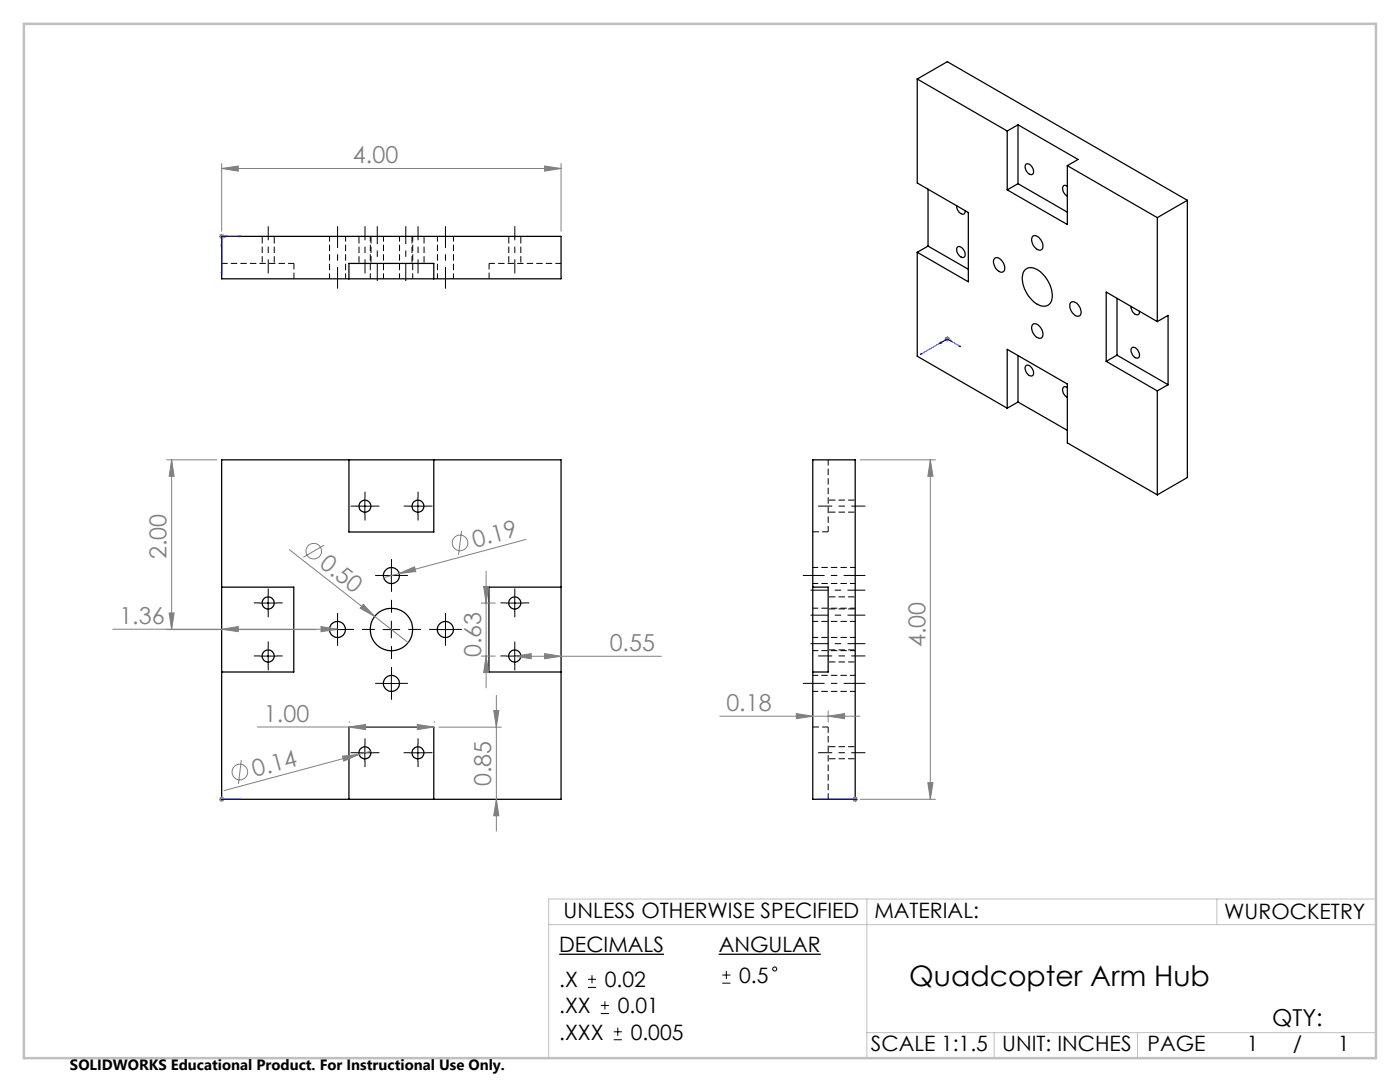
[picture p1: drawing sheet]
<svg xmlns="http://www.w3.org/2000/svg" width="279mm" height="216mm" viewBox="0 0 279 216" stroke-linecap="round" stroke-linejoin="round" font-family="sans-serif">
<g fill="none" stroke="#000" stroke-width=".25">
<path d="M183.1 15.8v20.7l10.2 5.9v13.8l-10.2-5.9M183.1 15.8l17.9 10.3M183.1 15.8l6-3.5 47.9 27.7M185.2 37.7v11.4M201 26.1v11.8M203.2 24.9l12 6.9-2.2 1.3M203.2 24.9l-2.2 1.2M203.2 36.7l9.8 5.6M203.2 24.9v11.8M203.2 36.7l-2.2 1.2M204.7 32.8a1.23 1.23 0 0 1 1.6 1.3 .58 .58 0 0 1-.4 .7 .58 .58 0 0 1-.7-.2 1.61 1.61 0 0 1-.5-1.8zM213 37.1a.6 .6 0 0 0-.8 0 .6 .6 0 0 0-.1 .9l.4 .7 .5 .4"/>
<path d="M213 33.1v11.7l-12-6.9M213 33.1l18 10.3M237 40l-6 3.4M237 40v55.3l-6 3.4M44.2 47.2h67.8v8.4h-67.8zM69.6 55.6v-3h17v3M183.1 50.3v20.8l17.9 10.4M185.2 49.1l8.1 4.6M185.2 49.1l-2.1 1.2M190.9 41.1a1.52 1.52 0 0 0 1.4 1.6l.3-.3v-.4M191.1 49.3a1.16 1.16 0 0 1 1.5 1.1 .62 .62 0 0 1-.2 .9 .62 .62 0 0 1-.8-.2 1.47 1.47 0 0 1-.5-1.8zM198.5 51.5a1.75 1.75 0 0 1 2 1.9 .75 .75 0 0 1-.4 .9 .75 .75 0 0 1-.9-.3 1.92 1.92 0 0 1-.7-2.5z"/>
<path d="M204.5 53.9a2.27 2.27 0 0 1 3.3 .4 6.1 6.1 0 0 1 2.1 5.7 1.77 1.77 0 0 1-2.9 .7 6.3 6.3 0 0 1-2.8-6.2zM206.2 47.1a1.7 1.7 0 0 1 1.9 1.6 .81 .81 0 0 1-.2 1.1 .81 .81 0 0 1-1.1-.2 1.94 1.94 0 0 1-.6-2.5zM222.9 59.5v11.4M231 43.4v20.8M203.2 70.9v9.3M204.7 73a1.23 1.23 0 0 1 1.6 1.3 .59 .59 0 0 1-.3 .7 .59 .59 0 0 1-.8-.2 1.61 1.61 0 0 1-.5-1.8zM206 64.8a1.06 1.06 0 0 1 1.7 .6 1.62 1.62 0 0 1 .2 2 1.66 1.66 0 0 1-1.9-1.6l-.1-.5zM213 77.3a.6 .6 0 0 0-.8 0 .6 .6 0 0 0-.1 .8l.4 .8 .5 .4M213.6 60.4a1.11 1.11 0 0 1 1.7 .6 1.57 1.57 0 0 1 .2 2 1.75 1.75 0 0 1-2-1.9zM220.8 72.1l10.2 5.9M222.9 70.9l10.2 5.9M222.9 70.9l-2.1 1.2"/>
<path d="M225.7 61.1a1.52 1.52 0 0 0 1.4 1.7l.3-.3v-.4M226 69.3a1.46 1.46 0 0 1 1.3 2 .98 .98 0 0 1-1.4-.8l-.2-.7zM231 78v20.7M231 64.2l-10.2-5.9v13.8M231 64.2l2.1-1.3v13.9M233.1 76.8l-2.1 1.2M44.2 91.8h67.8v67.7h-67.8zM69.6 91.8v14.4h17v-14.4M162.2 91.8h8.5v67.7h-8.5zM201 81.5v-11.8l12 6.9v11.8l18 10.3M203.2 80.2l9.8 5.7M203.2 80.2l-2.2 1.3"/>
<path d="M44.2 117.2h14.4v16.9h-14.4M112 117.2h-14.4v16.9h14.4M162.2 117.2h3.1v16.9h-3.1M69.6 159.5v-14.4h17v14.4"/>
<circle cx="72.8" cy="101" r="1.2"/>
<circle cx="78.1" cy="114.8" r="1.6"/>
<circle cx="83.4" cy="101" r="1.2"/>
<circle cx="53.5" cy="130.9" r="1.21"/>
<circle cx="53.5" cy="120.3" r="1.21"/>
<circle cx="67.3" cy="125.6" r="1.59"/>
<circle cx="78.1" cy="125.6" r="4.2"/>
<circle cx="78.1" cy="136.4" r="1.6"/>
<circle cx="88.9" cy="125.6" r="1.6"/>
<circle cx="102.7" cy="130.9" r="1.21"/>
<circle cx="102.7" cy="120.3" r="1.21"/>
<circle cx="72.8" cy="150.2" r="1.2"/>
<circle cx="83.4" cy="150.2" r="1.2"/>
</g>
<path d="M58.7 52.6v3M58.7 52.6h-14.4M97.6 52.6v3M112 52.6h-14.4M165.3 106.1h-3.1M165.3 106.1v-14.4M165.3 145.1h-3.1M165.3 159.5v-14.4" fill="none" stroke="#000" stroke-width=".2" stroke-dasharray="1.3 .6" stroke-dashoffset=".1" stroke-linecap="butt"/>
<g fill="none" stroke="#000" stroke-width=".2" stroke-dasharray="1.3 .6" stroke-dashoffset="-.2" stroke-linecap="butt">
<path d="M52.3 47.1v5.5M54.7 52.6v-5.5M71.6 47.1v5.5M74 52.6v-5.5M82.2 47.1v5.5M84.6 52.6v-5.5M101.5 47.1v5.5M103.9 52.6v-5.5M170.7 99.8h-5.4M165.3 102.2h5.4M170.7 119.1h-5.4M165.3 132.1h5.4"/>
<path d="M165.3 121.5h5.4M170.7 129.7h-5.4M165.3 151.4h5.4M170.7 149h-5.4"/>
</g>
<g fill="none" stroke="#000" stroke-width=".2" stroke-dasharray="1.3 .6" stroke-dashoffset=".2" stroke-linecap="butt">
<path d="M65.8 47.1v8.5M69 55.6v-8.5M73.9 47.1v8.5M76.5 47.1v8.5M79.7 55.6v-8.5M82.4 55.6v-8.5M87.3 47.1v8.5M90.5 55.6v-8.5M162.2 116.4h8.5M170.7 113.2h-8.5M162.2 127.2h8.5M162.2 129.8h8.5"/>
<path d="M162.2 138h8.5M170.7 124h-8.5M170.7 121.4h-8.5M170.7 134.8h-8.5"/>
</g>
<g fill="none" stroke="#808080" stroke-width=".2">
<path d="M44.2 33.6l3.4-.5v1zM44.2 32.6v13.5M44.2 33.6h67.8M108.7 33.1l3.3 .5-3.3 .5zM112 32.6v13.5M43.7 47.2h1.1M43.9 46.8l.7 .7M44.2 46.7v1M44.6 46.8l-.7 .7M188.6 67.6h.9M188.7 67.3l.7 .7M189.1 67.1v1"/>
<path d="M189.4 67.3l-.7 .7M33.3 91.8h10M34.3 91.8l.4 3.2h-.9zM34.3 91.8v33.8M171.7 91.8h15M185.7 91.8l.5 3.2h-1zM185.7 91.8v67.7M57.7 109.7l23.8 18.5M64.7 108.8l-4.2 2.4M79.7 114.4l3-1.3 .3 1zM79.7 114.4l-3.1 .9M92.1 105.9l-.6 4.8"/>
<path d="M96.5 117h1l-.5 3.3zM97 114v23.3M105 107.6l-25.3 6.8M22.5 125.6h44.8M33.3 125.6h29.8M33.8 122.3h.9l-.4 3.3zM44.2 125.6l3.4-.6v1zM64.1 125l3.2 .6-3.2 .4zM72.5 120.6l2.3 2.4-2.9-1.6zM96 130.9h2.8M96 120.3h2.8M97 130.9l.5 3.3h-1z"/>
<path d="M99.1 138.7v27.1M102.7 131l3.3-.6v1zM102.7 131h29.3M108.7 130.4l3.3 .6-3.3 .4zM43.7 159.5h1.1M43.9 159.1l.7 .7M44.2 159v1M44.6 159.1l-.7 .7M48.2 151.7l-.6 4.7M51.4 145.1h35.2M68.3 150.9l3.3-.4-3 1.4zM69.6 145.1l3.4-.5v1z"/>
<path d="M69.6 144.1h.1M71.6 150.5l-26.9 7.3M74 149.9l-2.4 .6M83.3 144.6l3.3 .5-3.3 .5zM86.6 144.1h.1M87.6 145.1h12.4M98.5 141.8h1.1l-.5 3.3zM99.1 159.5l.5 3.3h-1.1zM143.7 142.9h27.9M158.9 142.4l3.3 .5-3.3 .5zM165.3 142.9l3.3-.5v1zM165.3 141.9v2.2"/>
<path d="M170.2 159.5h1M170.3 159.1l.7 .7M170.7 159v1M171 159.1l-.7 .7M171.7 159.5h15M185.2 156.2h1l-.5 3.3z"/>
<circle cx="62.6" cy="110" r="1.56"/>
<circle cx="91.8" cy="108.3" r="1.55"/>
<circle cx="47.9" cy="154" r="1.55"/>
</g>
<g fill="none" stroke="#000" stroke-width=".2">
<path d="M72.8 99.3v3.4M83.4 99.3v3.4M53.5 118.6v3.4M71.2 101h3.3M76.4 114.8h3.4M78.1 113.2v3.3M81.7 101h3.4M102.7 118.6v3.4M51.9 130.9h3.3M51.9 120.3h3.3M53.5 129.2v3.4M65.7 125.6h3.3"/>
<path d="M67.3 123.9v3.4M76.4 136.4h3.4M76.4 125.6h3.4M78.1 123.9v3.4M78.1 134.7v3.3M87.2 125.6h3.4M88.9 123.9v3.4M101.1 130.9h3.3M101.1 120.3h3.3M102.7 129.2v3.4M71.2 150.2h3.3M72.8 148.6v3.3"/>
<path d="M81.7 150.2h3.4M83.4 148.6v3.3M117.3 197h1.7M117.3 195.4h1.7M118.1 194.6v1.6M120.7 199.8v1.6M144.1 196.2h1.7M144.1 194.6h1.7M145 193.7v1.7M119.9 202.2h1.6M119.9 200.6h1.6M122.5 207.5h1.6"/>
<path d="M122.5 205.9h1.6M123.3 205.1v1.6"/>
<circle cx="154.6" cy="193.4" r=".41"/>
</g>
<path d="M111.6 190.4h20.9M143.4 190.4h20.4" fill="none" stroke="#000" stroke-width=".26"/>
<g fill="none" stroke="#00f" stroke-width=".2">
<path d="M44.1 48.9h.3l-.2 .6zM44.2 54.4h.1l-.1 .4zM44.8 47l.6 .2-.6 .1zM47.7 47.1l.4 .1h-.4zM48.1 47.2h-3.9v7.6M183.7 70.7l.2-.1h.1zM187.7 68.3l.2 .1-.5 .2zM189.1 67.6l2.6 1.6M189.1 67.6l-5.4 3.1M189.1 67.6l.8 .5M189.1 67.6l-1.7 1M189.4 67.9l.1-.1 .4 .3z"/>
<path d="M191.4 69.1l.2-.1 .1 .2zM44.1 159.5h.3zM44.2 159.5h.1zM44.2 159.5h.1M44.2 159.5h3.9M45.4 159.5h-.6h.6M48.1 159.5h-.4h.4M163.1 159.5h7.6M163.1 159.5h.3h-.3M168.4 159.5h.6h-.6M170.5 159.5h.3zM170.6 159.5h.2z"/>
<path d="M170.7 159.5h.1"/>
</g>
<path d="M53.5 54.6v-9.5M72.8 54.6v-9.5M83.4 54.6v-9.5M102.7 54.6v-9.5M163.3 101h9.4M163.3 130.9h9.4M163.3 150.2h9.4" fill="none" stroke="#000" stroke-width=".2" stroke-dasharray="15.2 1.3 1.3 1.3" stroke-dashoffset="12.4" stroke-linecap="butt"/>
<path d="M67.4 57.6v-12.5M88.9 57.6v-12.5M160.2 114.8h12.5M160.2 136.4h12.5" fill="none" stroke="#000" stroke-width=".2" stroke-dasharray="15.2 1.3 1.3 1.3" stroke-dashoffset="10.9" stroke-linecap="butt"/>
<path d="M75.3 45.1v11M81 45.1v11M161.8 117.8h10.9M172.7 122.7h-10.9M172.7 128.4h-10.9" fill="none" stroke="#000" stroke-width=".2" stroke-dasharray="15.2 1.3 1.3 1.3" stroke-dashoffset="11.7" stroke-linecap="butt"/>
<g fill="none" stroke="#000" stroke-width=".2" stroke-dasharray="15.2 1.3 1.3 1.3" stroke-linecap="butt">
<path d="M72.8 99.3v-1.2M83.4 99.3v-1.2M53.5 118.6v-1.2M71.2 101h-1.2M72.8 102.7v1.2M74.5 101h1.2M76.5 114.8h-1.6M78.1 113.2v-1.6M78.1 116.5v1.6M79.8 114.8h1.6M81.8 101h-1.2M83.4 102.7v1.2"/>
<path d="M85.1 101h1.2M102.7 118.6v-1.2M51.9 130.9h-1.2M51.9 120.3h-1.2M53.5 129.2v-1.2M53.5 132.6v1.2M53.5 122v1.2M55.2 130.9h1.2M55.2 120.3h1.2M65.7 125.6h-1.6M67.4 123.9v-1.6M67.4 127.3v1.6"/>
<path d="M69 125.6h1.6M74.8 125.6h-2.6M76.5 136.4h-1.6M78.1 134.7v-1.6M78.1 138v1.6M78.1 122.3v-2.6M78.1 128.9v2.6M79.8 136.4h1.6M81.5 125.6h2.5M87.2 125.6h-1.6M88.9 123.9v-1.6M88.9 127.3v1.6"/>
<path d="M90.6 125.6h1.6M101.1 120.3h-1.2M101.1 130.9h-1.2M102.7 122v1.2M102.7 129.2v-1.2M102.7 132.6v1.2M104.4 120.3h1.2M104.4 130.9h1.2M71.2 150.2h-1.2M72.8 148.5v-1.2M72.8 151.9v1.2M74.5 150.2h1.2"/>
<path d="M81.8 150.2h-1.2M83.4 148.5v-1.2M83.4 151.9v1.2M85.1 150.2h1.2"/>
</g>
<path d="M173 179.4v31.7M242.9 179.4v5.1M274.6 179.4h-165.1v31.7M109.5 184.5h165.1M173 206.1h101.6M198.4 206.1v5M227 206.1v5" fill="none" stroke="#c0c0c0" stroke-width=".2"/>
<path d="M4.8 4.8h269.8v206.3h-269.8z" fill="none" stroke="#c0c0c0" stroke-width=".5"/>
<g fill="#00f">
<path d="M47.7 159.5h.4zM44.2 159.5h.1z"/>
<path d="M44.8 47v.3l.6-.1zM44.1 48.9l.1 .6 .2-.6zM191.4 69.1l.3 .1-.1-.2zM183.7 70.7l.3-.1h-.1zM189.4 67.9l.5 .2-.4-.3zM187.7 68.3l-.3 .3 .5-.2zM170.6 159.5h.2zM163.1 159.5h.3zM170.5 159.5h.3zM168.4 159.5h.6z"/>
<path d="M44.8 159.5h.6zM44.1 159.5h.3zM47.7 47.1v.1h.4zM44.2 54.4v.4l.1-.4z"/>
</g>
<g fill="#808080">
<path d="M72.5 120.6l2.3 2.4-2.9-1.6z"/>
<path d="M79.7 114.4l3-1.3 .3 1z"/>
<path d="M68.3 150.9l3.3-.4-3 1.4z"/>
<path d="M83.3 144.6l3.3 .5-3.3 .5zM69.6 145.1l3.4-.5v1zM64.1 125l3.2 .6-3.2 .4zM44.2 125.6l3.4-.6v1zM108.7 33.1l3.3 .5-3.3 .5zM44.2 33.6l3.4-.5v1zM165.3 142.9l3.3-.5v1zM158.9 142.4l3.3 .5-3.3 .5z"/>
<path d="M102.7 131l3.3-.6v1zM108.7 130.4l3.3 .6-3.3 .4z"/>
<path d="M99.1 159.5l.5 3.3h-1.1zM98.5 141.8h1.1l-.5 3.3zM97 130.9l.5 3.3h-1zM96.5 117h1l-.5 3.3zM33.8 122.3h.9l-.4 3.3zM34.3 91.8l.4 3.2h-.9zM185.2 156.2h1l-.5 3.3zM185.7 91.8l.5 3.2h-1z"/>
</g>
<text font-size="5.6" x="181.5" y="196.7">Quadcopter Arm Hub</text>
<g font-size="4.7" fill="#808080">
<text x="70.4" y="32.6">4.00</text>
<text x="33.3" y="111.6" transform="rotate(-90 33.3 111.6)">2.00</text>
<text x="63.6" y="112.9" transform="rotate(38 63.6 112.9)">0.50</text>
<text x="94.8" y="109.3" transform="rotate(-15 94.8 109.3)">0.19</text>
<text x="23.8" y="124.5">1.36</text>
<text x="96" y="131.1" transform="rotate(-90 96 131.1)">0.63</text>
<text x="121.7" y="129.9">0.55</text>
<text x="184.7" y="129.1" transform="rotate(-90 184.7 129.1)">4.00</text>
<text x="145" y="141.9">0.18</text>
<text x="52.7" y="144">1.00</text>
<text x="50.8" y="155" transform="rotate(-15 50.8 155)">0.14</text>
<text x="98" y="156.9" transform="rotate(-90 98 156.9)">0.85</text>
</g>
<text font-size="4.7" x="253.9" y="204.7">QTY:</text>
<g font-size="4.2">
<text x="112.5" y="183.3">UNLESS OTHERWISE SPECIFIED</text>
<text x="174.5" y="183.1">MATERIAL:</text>
<text x="244.3" y="183.3">WUROCKETRY</text>
<text x="111.6" y="190">DECIMALS</text>
<text x="143.4" y="190">ANGULAR</text>
<text x="111.6" y="197">.X</text>
<text x="120.7" y="197">0.02</text>
<text x="147.5" y="196.1">0.5</text>
<text x="111.6" y="202.2">.XX</text>
<text x="123.3" y="202.2">0.01</text>
<text x="111.6" y="207.5">.XXX</text>
<text x="125.9" y="207.5">0.005</text>
<text x="173.8" y="209.8">SCALE 1:1.5</text>
<text x="200" y="209.8">UNIT: INCHES</text>
<text x="229" y="209.8">PAGE</text>
<text x="248.8" y="209.8">1</text>
<text x="258" y="209.8">/</text>
<text x="267" y="209.8">1</text>
</g>
<text font-size="3" x="14" y="213.5">SOLIDWORKS Educational Product. For Instructional Use Only.</text>
</svg>
